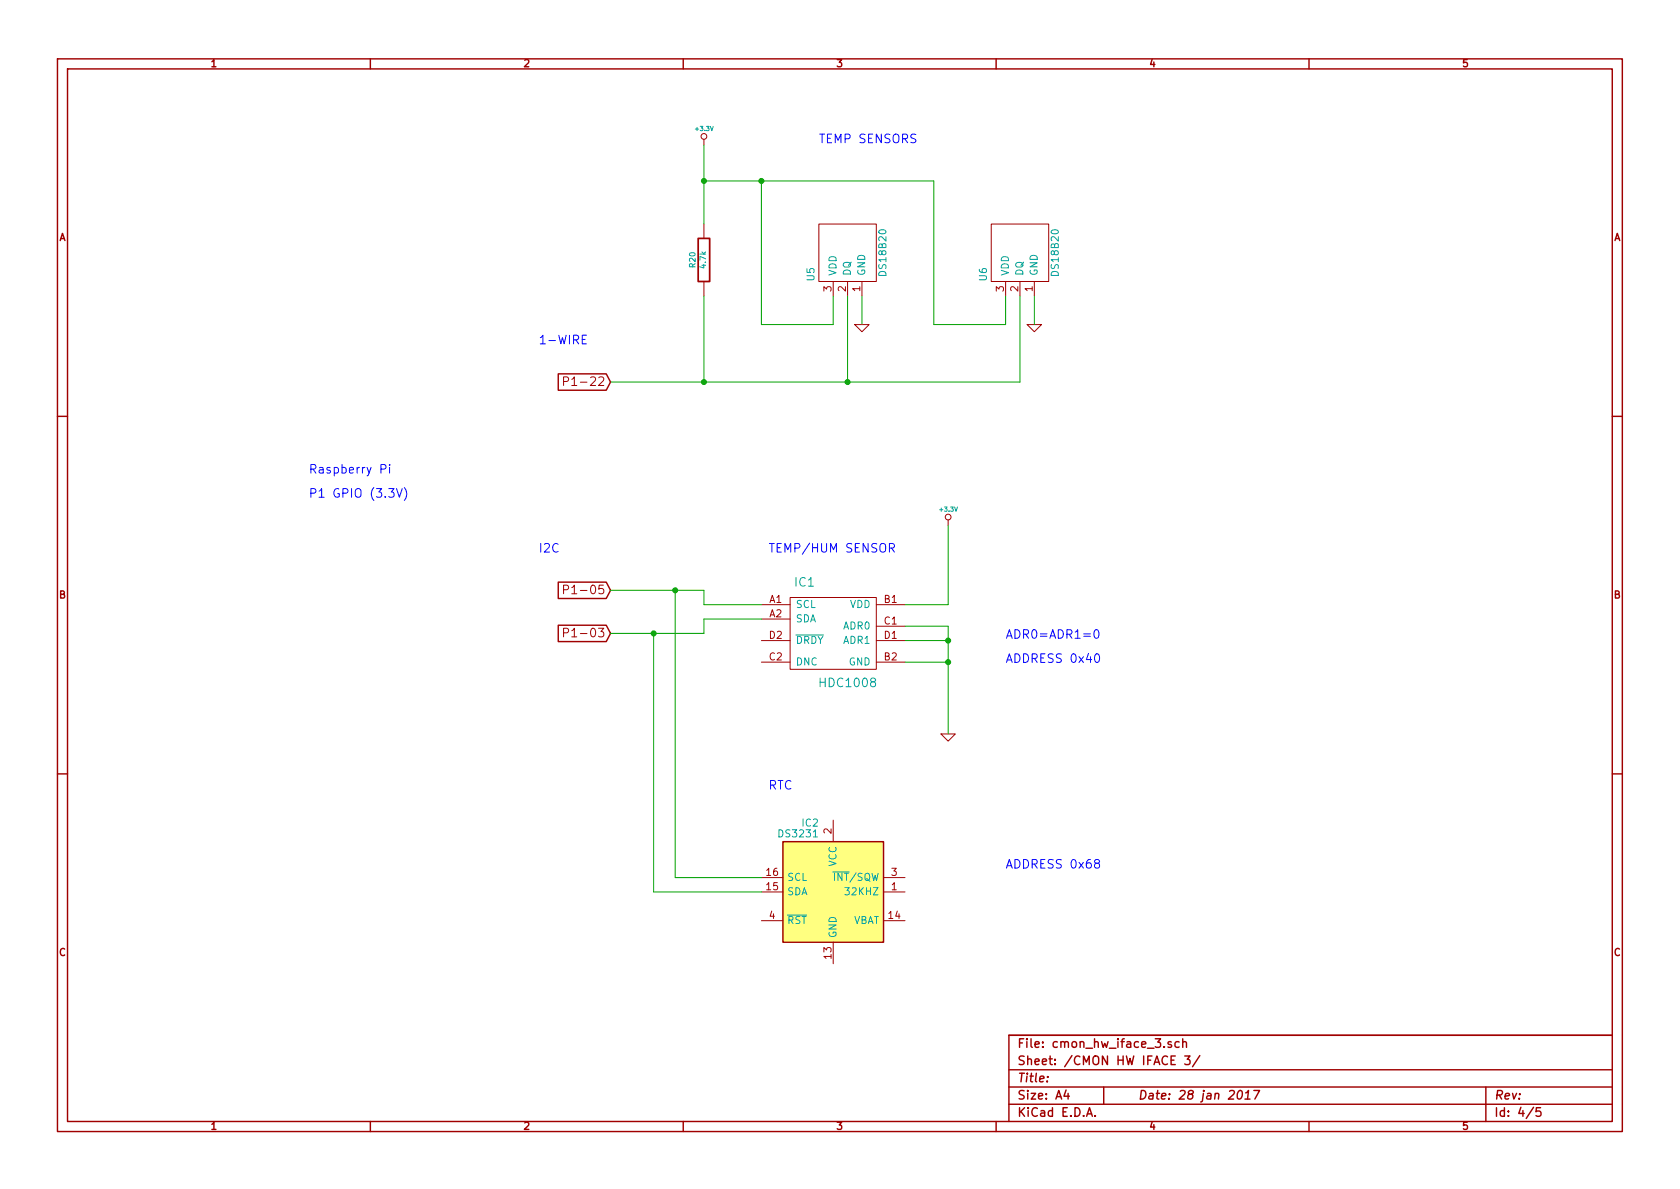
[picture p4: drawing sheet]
EESchema Schematic File Version 2
LIBS:linear-modified
LIBS:power
LIBS:device
LIBS:transistors
LIBS:conn
LIBS:linear
LIBS:regul
LIBS:74xx
LIBS:cmos4000
LIBS:adc-dac
LIBS:memory
LIBS:xilinx
LIBS:special
LIBS:microcontrollers
LIBS:dsp
LIBS:microchip
LIBS:analog_switches
LIBS:motorola
LIBS:texas
LIBS:intel
LIBS:audio
LIBS:interface
LIBS:digital-audio
LIBS:philips
LIBS:display
LIBS:cypress
LIBS:siliconi
LIBS:opto
LIBS:atmel
LIBS:contrib
LIBS:valves
LIBS:db9-female
LIBS:sharp-relay
LIBS:74ac04
LIBS:maxim
LIBS:GrayCatLabs
LIBS:cmon_hw_iface-cache
EELAYER 27 0
EELAYER END
$Descr A4 11693 8268
encoding utf-8
Sheet 4 5
Title ""
Date "28 jan 2017"
Rev ""
Comp ""
Comment1 ""
Comment2 ""
Comment3 ""
Comment4 ""
$EndDescr
Text Notes 3750 2400 0    60   ~ 0
1-WIRE
Text GLabel 4250 2650 0    60   Input ~ 0
P1-22
Text Notes 2150 3300 0    60   ~ 0
Raspberry Pi\n\nP1 GPIO (3.3V)
Wire Wire Line
	4250 2650 7100 2650
$Comp
L DS18B20 U5
U 1 1
P 5900 1750
F 0 "U5" H 5750 2000 50  0000 C CNN
F 1 "DS18B20" H 5900 1500 50  0000 C CNN
F 2 "" H 5750 2000 50  0000 C CNN
F 3 "" H 5750 2000 50  0000 C CNN
	1    5900 1750
	0    -1   -1   0   
$EndComp
$Comp
L DS18B20 U6
U 1 1
P 7100 1750
F 0 "U6" H 6950 2000 50  0000 C CNN
F 1 "DS18B20" H 7100 1500 50  0000 C CNN
F 2 "" H 6950 2000 50  0000 C CNN
F 3 "" H 6950 2000 50  0000 C CNN
	1    7100 1750
	0    -1   -1   0   
$EndComp
$Comp
L GND #PWR?
U 1 1
P 6000 2250
F 0 "#PWR?" H 6000 2250 30  0001 C CNN
F 1 "GND" H 6000 2180 30  0001 C CNN
F 2 "" H 6000 2250 60  0000 C CNN
F 3 "" H 6000 2250 60  0000 C CNN
	1    6000 2250
	1    0    0    -1  
$EndComp
$Comp
L +3.3V #PWR?
U 1 1
P 4900 1000
F 0 "#PWR?" H 4900 960 30  0001 C CNN
F 1 "+3.3V" H 4900 1110 30  0000 C CNN
F 2 "" H 4900 1000 60  0000 C CNN
F 3 "" H 4900 1000 60  0000 C CNN
	1    4900 1000
	1    0    0    -1  
$EndComp
$Comp
L R R20
U 1 1
P 4900 1800
F 0 "R20" V 4980 1800 40  0000 C CNN
F 1 "4.7k" V 4907 1801 40  0000 C CNN
F 2 "~" V 4830 1800 30  0000 C CNN
F 3 "~" H 4900 1800 30  0000 C CNN
	1    4900 1800
	-1   0    0    1   
$EndComp
Wire Wire Line
	4900 1000 4900 1550
Wire Wire Line
	5800 2050 5800 2250
Wire Wire Line
	5800 2250 5300 2250
Wire Wire Line
	5300 2250 5300 1250
Wire Wire Line
	4900 1250 6500 1250
Connection ~ 4900 1250
Wire Wire Line
	7000 2050 7000 2250
Wire Wire Line
	7000 2250 6500 2250
Wire Wire Line
	6500 2250 6500 1250
Connection ~ 5300 1250
Wire Wire Line
	6000 2250 6000 2050
$Comp
L GND #PWR?
U 1 1
P 7200 2250
F 0 "#PWR?" H 7200 2250 30  0001 C CNN
F 1 "GND" H 7200 2180 30  0001 C CNN
F 2 "" H 7200 2250 60  0000 C CNN
F 3 "" H 7200 2250 60  0000 C CNN
	1    7200 2250
	1    0    0    -1  
$EndComp
Wire Wire Line
	7200 2250 7200 2050
Wire Wire Line
	7100 2650 7100 2050
Wire Wire Line
	4900 2050 4900 2650
Connection ~ 4900 2650
Wire Wire Line
	5900 2050 5900 2650
Connection ~ 5900 2650
$Comp
L HDC1008 IC1
U 1 1
P 5800 4400
F 0 "IC1" H 5600 4750 60  0000 C CNN
F 1 "HDC1008" H 5900 4050 60  0000 C CNN
F 2 "" H 6000 4250 60  0000 C CNN
F 3 "" H 6000 4250 60  0000 C CNN
	1    5800 4400
	1    0    0    -1  
$EndComp
$Comp
L GND #PWR?
U 1 1
P 6600 5100
F 0 "#PWR?" H 6600 5100 30  0001 C CNN
F 1 "GND" H 6600 5030 30  0001 C CNN
F 2 "" H 6600 5100 60  0000 C CNN
F 3 "" H 6600 5100 60  0000 C CNN
	1    6600 5100
	1    0    0    -1  
$EndComp
Wire Wire Line
	6600 4350 6600 5100
$Comp
L +3.3V #PWR?
U 1 1
P 6600 3650
F 0 "#PWR?" H 6600 3610 30  0001 C CNN
F 1 "+3.3V" H 6600 3760 30  0000 C CNN
F 2 "" H 6600 3650 60  0000 C CNN
F 3 "" H 6600 3650 60  0000 C CNN
	1    6600 3650
	1    0    0    -1  
$EndComp
Wire Wire Line
	6600 3650 6600 4200
Wire Wire Line
	6300 4600 6600 4600
Wire Wire Line
	6300 4350 6600 4350
Connection ~ 6600 4600
Wire Wire Line
	6300 4450 6600 4450
Connection ~ 6600 4450
Wire Wire Line
	6600 4200 6300 4200
Text Notes 7000 4450 0    60   ~ 0
ADR0=ADR1=0\n\nADDRESS 0x40
Text Notes 5350 3850 0    60   ~ 0
TEMP/HUM SENSOR
Text GLabel 4250 4100 0    60   Input ~ 0
P1-05
Wire Wire Line
	5300 4200 4900 4200
Wire Wire Line
	4900 4100 4900 4200
Wire Wire Line
	4250 4100 4900 4100
Text GLabel 4250 4400 0    60   Input ~ 0
P1-03
Wire Wire Line
	5300 4300 4900 4300
Wire Wire Line
	4900 4300 4900 4400
$Comp
L DS3231 IC2
U 1 1
P 5800 6200
F 0 "IC2" H 5700 6675 50  0000 R CNN
F 1 "DS3231" H 5700 6600 50  0000 R CNN
F 2 "Housings_SOIC:SOIC-16_7.5x10.3mm_Pitch1.27mm" H 5850 5800 50  0001 L CNN
F 3 "" H 6070 6450 50  0001 C CNN
	1    5800 6200
	1    0    0    -1  
$EndComp
Wire Wire Line
	5300 6100 4700 6100
Wire Wire Line
	4700 6100 4700 4100
Connection ~ 4700 4100
Wire Wire Line
	5300 6200 4550 6200
Wire Wire Line
	4550 6200 4550 4400
Connection ~ 4550 4400
Wire Wire Line
	4900 4400 4250 4400
Text Notes 5350 5500 0    60   ~ 0
RTC
Text Notes 3750 3850 0    60   ~ 0
I2C
Text Notes 5700 1000 0    60   ~ 0
TEMP SENSORS
Text Notes 7000 6050 0    60   ~ 0
ADDRESS 0x68
$EndSCHEMATC
